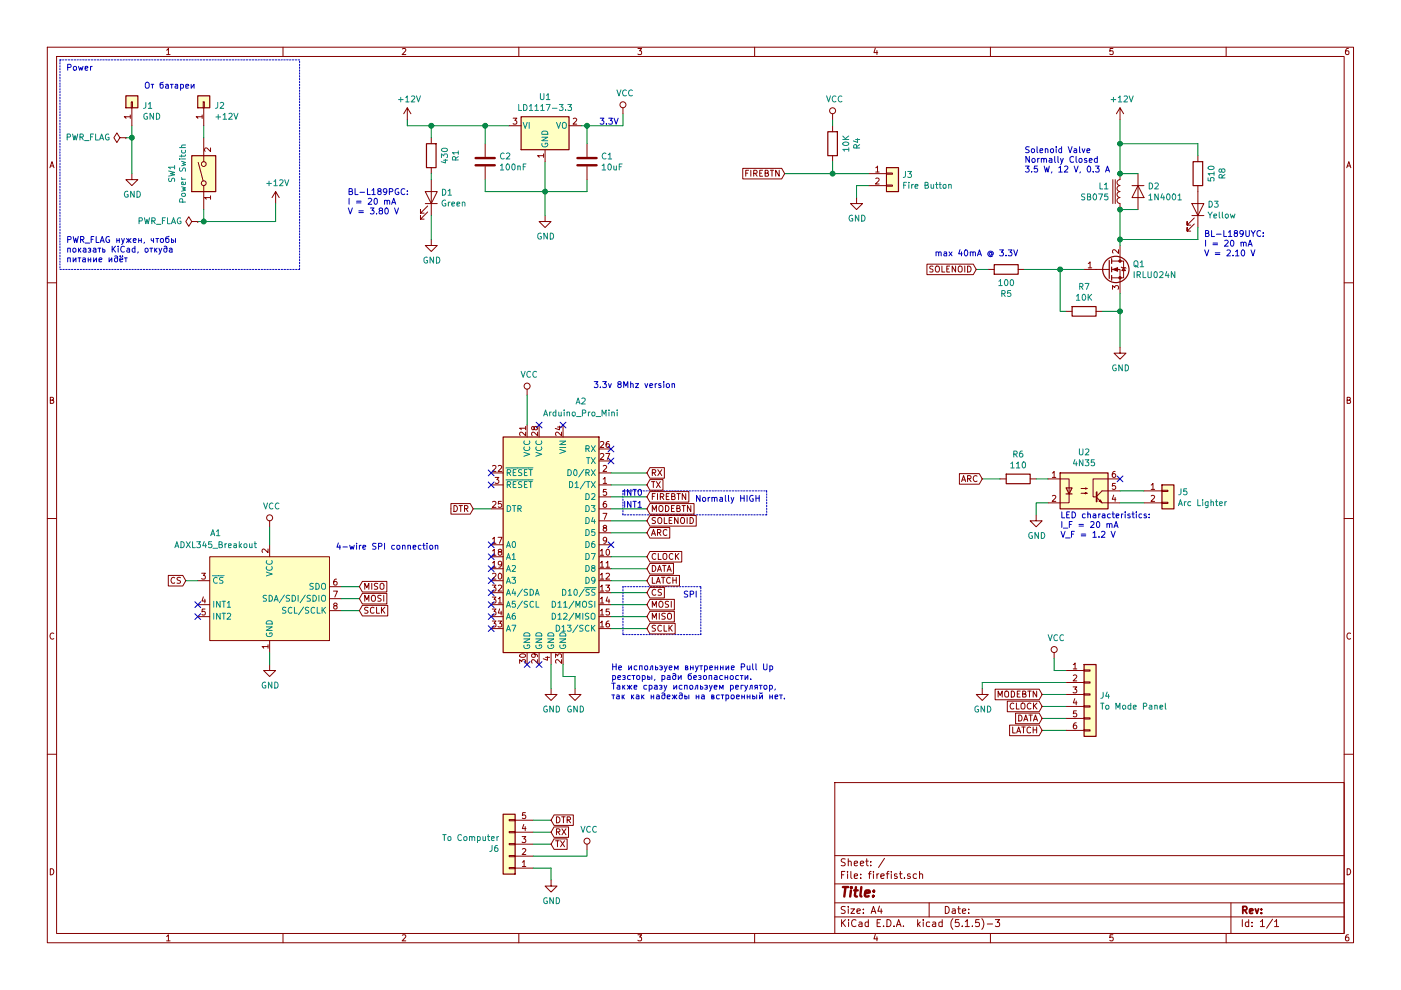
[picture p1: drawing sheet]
EESchema Schematic File Version 4
EELAYER 30 0
EELAYER END
$Descr A4 11693 8268
encoding utf-8
Sheet 1 1
Title ""
Date ""
Rev ""
Comp ""
Comment1 ""
Comment2 ""
Comment3 ""
Comment4 ""
$EndDescr
$Comp
L Transistor_FET:IRLZ44N Q1
U 1 1
P 9250 2250
F 0 "Q1" H 9454 2296 50  0000 L CNN
F 1 "IRLU024N" H 9454 2205 50  0000 L CNN
F 2 "Package_TO_SOT_THT:TO-251-3-1EP_Horizontal_TabDown" H 9500 2175 50  0001 L CIN
F 3 "https://www.infineon.com/dgdl/irlr024npbf.pdf?fileId=5546d462533600a4015356694f7f265d" H 9250 2250 50  0001 L CNN
	1    9250 2250
	1    0    0    -1  
$EndComp
$Comp
L Device:R R5
U 1 1
P 8400 2250
F 0 "R5" V 8193 2250 50  0000 C CNN
F 1 "100" V 8284 2250 50  0000 C CNN
F 2 "Resistor_THT:R_Axial_DIN0207_L6.3mm_D2.5mm_P10.16mm_Horizontal" V 8330 2250 50  0001 C CNN
F 3 "~" H 8400 2250 50  0001 C CNN
	1    8400 2250
	0    1    -1   0   
$EndComp
Text Notes 4950 3250 0    50   ~ 0
3.3v 8Mhz version
$Comp
L Device:R R7
U 1 1
P 9050 2600
F 0 "R7" V 8843 2600 50  0000 C CNN
F 1 "10K" V 8934 2600 50  0000 C CNN
F 2 "Resistor_THT:R_Axial_DIN0207_L6.3mm_D2.5mm_P10.16mm_Horizontal" V 8980 2600 50  0001 C CNN
F 3 "~" H 9050 2600 50  0001 C CNN
	1    9050 2600
	0    1    1    0   
$EndComp
$Comp
L power:GND #PWR09
U 1 1
P 4800 5750
F 0 "#PWR09" H 4800 5500 50  0001 C CNN
F 1 "GND" H 4805 5577 50  0000 C CNN
F 2 "" H 4800 5750 50  0001 C CNN
F 3 "" H 4800 5750 50  0001 C CNN
	1    4800 5750
	1    0    0    -1  
$EndComp
$Comp
L power:GND #PWR017
U 1 1
P 9350 2900
F 0 "#PWR017" H 9350 2650 50  0001 C CNN
F 1 "GND" H 9355 2727 50  0000 C CNN
F 2 "" H 9350 2900 50  0001 C CNN
F 3 "" H 9350 2900 50  0001 C CNN
	1    9350 2900
	1    0    0    -1  
$EndComp
$Comp
L Isolator:4N35 U2
U 1 1
P 9050 4100
F 0 "U2" H 9050 4425 50  0000 C CNN
F 1 "4N35" H 9050 4334 50  0000 C CNN
F 2 "Package_DIP:DIP-6_W7.62mm" H 8850 3900 50  0001 L CIN
F 3 "https://www.vishay.com/docs/81181/4n35.pdf" H 9050 4100 50  0001 L CNN
	1    9050 4100
	1    0    0    -1  
$EndComp
$Comp
L power:GND #PWR013
U 1 1
P 8650 4300
F 0 "#PWR013" H 8650 4050 50  0001 C CNN
F 1 "GND" H 8655 4127 50  0000 C CNN
F 2 "" H 8650 4300 50  0001 C CNN
F 3 "" H 8650 4300 50  0001 C CNN
	1    8650 4300
	1    0    0    -1  
$EndComp
$Comp
L Device:R R6
U 1 1
P 8500 4000
F 0 "R6" V 8293 4000 50  0000 C CNN
F 1 "110" V 8384 4000 50  0000 C CNN
F 2 "Resistor_THT:R_Axial_DIN0207_L6.3mm_D2.5mm_P10.16mm_Horizontal" V 8430 4000 50  0001 C CNN
F 3 "~" H 8500 4000 50  0001 C CNN
	1    8500 4000
	0    1    1    0   
$EndComp
Wire Wire Line
	8850 2250 8850 2600
Wire Wire Line
	8850 2600 8900 2600
Wire Wire Line
	9350 2600 9350 2900
Connection ~ 9350 2600
Wire Wire Line
	8650 4000 8750 4000
Wire Wire Line
	8750 4200 8650 4200
Wire Wire Line
	8650 4200 8650 4300
$Comp
L power:GND #PWR012
U 1 1
P 7150 1650
F 0 "#PWR012" H 7150 1400 50  0001 C CNN
F 1 "GND" H 7155 1477 50  0000 C CNN
F 2 "" H 7150 1650 50  0001 C CNN
F 3 "" H 7150 1650 50  0001 C CNN
	1    7150 1650
	1    0    0    -1  
$EndComp
Wire Wire Line
	6550 1450 6950 1450
Text GLabel 5400 4150 2    50   Input ~ 0
FIREBTN
Wire Wire Line
	5100 4150 5400 4150
Text GLabel 8150 2250 0    50   Input ~ 0
SOLENOID
Text GLabel 5400 4350 2    50   Input ~ 0
SOLENOID
Wire Wire Line
	5100 4750 5400 4750
Text GLabel 8200 4000 0    50   Input ~ 0
ARC
Wire Wire Line
	8200 4000 8350 4000
Wire Wire Line
	9350 4100 9550 4100
Wire Wire Line
	9350 4200 9550 4200
$Comp
L Device:R R1
U 1 1
P 3600 1300
F 0 "R1" V 3393 1300 50  0000 C CNN
F 1 "430" V 3484 1300 50  0000 C CNN
F 2 "Resistor_THT:R_Axial_DIN0207_L6.3mm_D2.5mm_P10.16mm_Horizontal" V 3530 1300 50  0001 C CNN
F 3 "~" H 3600 1300 50  0001 C CNN
	1    3600 1300
	-1   0    0    1   
$EndComp
$Comp
L power:GND #PWR08
U 1 1
P 4550 1800
F 0 "#PWR08" H 4550 1550 50  0001 C CNN
F 1 "GND" H 4555 1627 50  0000 C CNN
F 2 "" H 4550 1800 50  0001 C CNN
F 3 "" H 4550 1800 50  0001 C CNN
	1    4550 1800
	1    0    0    -1  
$EndComp
$Comp
L Device:C C1
U 1 1
P 4900 1350
F 0 "C1" H 5015 1396 50  0000 L CNN
F 1 "10uF" H 5015 1305 50  0000 L CNN
F 2 "Capacitor_THT:C_Disc_D3.0mm_W1.6mm_P2.50mm" H 4938 1200 50  0001 C CNN
F 3 "~" H 4900 1350 50  0001 C CNN
	1    4900 1350
	1    0    0    -1  
$EndComp
Wire Wire Line
	4900 1200 4900 1050
Wire Wire Line
	3600 1450 3600 1500
Wire Wire Line
	3600 1800 3600 2000
Wire Wire Line
	4550 1600 4550 1800
$Comp
L power:GND #PWR06
U 1 1
P 3600 2000
F 0 "#PWR06" H 3600 1750 50  0001 C CNN
F 1 "GND" H 3605 1827 50  0000 C CNN
F 2 "" H 3600 2000 50  0001 C CNN
F 3 "" H 3600 2000 50  0001 C CNN
	1    3600 2000
	1    0    0    -1  
$EndComp
NoConn ~ 4100 3950
NoConn ~ 4100 4050
NoConn ~ 5100 3750
NoConn ~ 5100 3850
NoConn ~ 4500 5550
NoConn ~ 4400 5550
NoConn ~ 9350 4000
NoConn ~ 4700 3550
Wire Wire Line
	9200 2600 9350 2600
Wire Wire Line
	8850 2250 9050 2250
Connection ~ 8850 2250
Wire Wire Line
	8850 2250 8550 2250
Wire Wire Line
	8250 2250 8150 2250
Wire Wire Line
	5100 4850 5400 4850
NoConn ~ 4100 5250
NoConn ~ 4100 5150
NoConn ~ 4100 4850
Wire Wire Line
	7250 1450 6950 1450
Text GLabel 6550 1450 0    50   Input ~ 0
FIREBTN
Text Notes 8850 4500 0    50   ~ 0
LED characteristics:\nI_F = 20 mA\nV_F = 1.2 V
Text Notes 2900 1800 0    50   ~ 0
BL-L189PGC:\nI = 20 mA\nV = 3.80 V
$Comp
L Device:LED D1
U 1 1
P 3600 1650
F 0 "D1" V 3639 1728 50  0000 L CNN
F 1 "Green" V 3548 1728 50  0000 L CNN
F 2 "LED_THT:LED_D1.8mm_W3.3mm_H2.4mm" H 3600 1650 50  0001 C CNN
F 3 "~" H 3600 1650 50  0001 C CNN
	1    3600 1650
	0    1    -1   0   
$EndComp
$Comp
L Device:L_Core_Iron L1
U 1 1
P 9350 1600
F 0 "L1" H 9438 1646 50  0000 L CNN
F 1 "SB075" H 9438 1555 50  0000 L CNN
F 2 "Connector_Wire:SolderWirePad_1x02_P3.81mm_Drill0.8mm" H 9350 1600 50  0001 C CNN
F 3 "~" H 9350 1600 50  0001 C CNN
	1    9350 1600
	-1   0    0    -1  
$EndComp
$Comp
L Diode:1N4001 D2
U 1 1
P 9500 1600
F 0 "D2" V 9454 1679 50  0000 L CNN
F 1 "1N4001" V 9545 1679 50  0000 L CNN
F 2 "Diode_THT:D_DO-41_SOD81_P10.16mm_Horizontal" H 9500 1425 50  0001 C CNN
F 3 "http://www.vishay.com/docs/88503/1n4001.pdf" H 9500 1600 50  0001 C CNN
	1    9500 1600
	0    1    1    0   
$EndComp
Wire Wire Line
	9500 1450 9350 1450
Wire Wire Line
	9500 1750 9350 1750
Connection ~ 9350 1450
Connection ~ 9350 1750
Text GLabel 5400 4450 2    50   Input ~ 0
ARC
Text GLabel 5400 4250 2    50   Input ~ 0
MODEBTN
Text GLabel 5400 4650 2    50   Input ~ 0
CLOCK
Wire Wire Line
	5400 4250 5100 4250
Wire Wire Line
	5400 4350 5100 4350
Wire Wire Line
	5400 4450 5100 4450
$Comp
L Connector_Generic:Conn_01x06 J4
U 1 1
P 9100 5800
F 0 "J4" H 9180 5792 50  0000 L CNN
F 1 "To Mode Panel" H 9180 5701 50  0000 L CNN
F 2 "Connector_JST:JST_EH_S6B-EH_1x06_P2.50mm_Horizontal" H 9100 5800 50  0001 C CNN
F 3 "~" H 9100 5800 50  0001 C CNN
	1    9100 5800
	1    0    0    -1  
$EndComp
$Comp
L power:GND #PWR015
U 1 1
P 8200 5750
F 0 "#PWR015" H 8200 5500 50  0001 C CNN
F 1 "GND" H 8205 5577 50  0000 C CNN
F 2 "" H 8200 5750 50  0001 C CNN
F 3 "" H 8200 5750 50  0001 C CNN
	1    8200 5750
	1    0    0    -1  
$EndComp
Wire Wire Line
	8200 5750 8200 5700
$Comp
L Switch:SW_DIP_x01 SW1
U 1 1
P 1700 1450
F 0 "SW1" H 1700 1717 50  0000 C CNN
F 1 "Power Switch" H 1700 1626 50  0000 C CNN
F 2 "Connector_JST:JST_EH_B2B-EH-A_1x02_P2.50mm_Vertical" H 1700 1450 50  0001 C CNN
F 3 "~" H 1700 1450 50  0001 C CNN
	1    1700 1450
	0    -1   -1   0   
$EndComp
$Comp
L power:VCC #PWR014
U 1 1
P 8800 5500
F 0 "#PWR014" H 8800 5350 50  0001 C CNN
F 1 "VCC" H 8817 5673 50  0000 C CNN
F 2 "" H 8800 5500 50  0001 C CNN
F 3 "" H 8800 5500 50  0001 C CNN
	1    8800 5500
	1    0    0    -1  
$EndComp
Wire Wire Line
	5200 1050 5200 950 
Text Notes 5100 5850 0    50   ~ 0
Не используем внутренние Pull Up \nрезсторы, ради безопасности. \nТакже сразу используем регулятор,\nтак как надежды на встроенный нет.
NoConn ~ 4100 4550
NoConn ~ 4100 4650
NoConn ~ 4100 4750
$Comp
L Connector_Generic:Conn_01x01 J2
U 1 1
P 1700 850
F 0 "J2" V 1664 762 50  0000 R CNN
F 1 "+12V" V 1573 762 50  0000 R CNN
F 2 "Connector_Wire:SolderWirePad_1x01_Drill0.8mm" H 1700 850 50  0001 C CNN
F 3 "~" H 1700 850 50  0001 C CNN
	1    1700 850 
	0    -1   -1   0   
$EndComp
$Comp
L Connector_Generic:Conn_01x01 J1
U 1 1
P 1100 850
F 0 "J1" V 1064 762 50  0000 R CNN
F 1 "GND" V 973 762 50  0000 R CNN
F 2 "Connector_Wire:SolderWirePad_1x01_Drill0.8mm" H 1100 850 50  0001 C CNN
F 3 "~" H 1100 850 50  0001 C CNN
	1    1100 850 
	0    -1   -1   0   
$EndComp
$Comp
L power:GND #PWR01
U 1 1
P 1100 1450
F 0 "#PWR01" H 1100 1200 50  0001 C CNN
F 1 "GND" H 1105 1277 50  0000 C CNN
F 2 "" H 1100 1450 50  0001 C CNN
F 3 "" H 1100 1450 50  0001 C CNN
	1    1100 1450
	1    0    0    -1  
$EndComp
$Comp
L power:+12V #PWR04
U 1 1
P 2300 1700
F 0 "#PWR04" H 2300 1550 50  0001 C CNN
F 1 "+12V" H 2315 1873 50  0000 C CNN
F 2 "" H 2300 1700 50  0001 C CNN
F 3 "" H 2300 1700 50  0001 C CNN
	1    2300 1700
	1    0    0    -1  
$EndComp
Wire Wire Line
	2300 1850 2300 1700
$Comp
L power:+12V #PWR05
U 1 1
P 3400 1000
F 0 "#PWR05" H 3400 850 50  0001 C CNN
F 1 "+12V" H 3415 1173 50  0000 C CNN
F 2 "" H 3400 1000 50  0001 C CNN
F 3 "" H 3400 1000 50  0001 C CNN
	1    3400 1000
	1    0    0    -1  
$EndComp
Wire Wire Line
	3400 1000 3400 1050
Text Notes 550  600  0    50   ~ 0
Power
Wire Notes Line
	500  500  500  2250
Wire Notes Line
	500  2250 2500 2250
Wire Notes Line
	2500 2250 2500 500 
Wire Notes Line
	2500 500  500  500 
Text Notes 1200 750  0    50   ~ 0
От батареи
Wire Wire Line
	1100 1050 1100 1150
$Comp
L power:PWR_FLAG #FLG02
U 1 1
P 1650 1850
F 0 "#FLG02" H 1650 1925 50  0001 C CNN
F 1 "PWR_FLAG" V 1650 1977 50  0000 L CNN
F 2 "" H 1650 1850 50  0001 C CNN
F 3 "~" H 1650 1850 50  0001 C CNN
	1    1650 1850
	0    -1   -1   0   
$EndComp
$Comp
L power:PWR_FLAG #FLG01
U 1 1
P 1050 1150
F 0 "#FLG01" H 1050 1225 50  0001 C CNN
F 1 "PWR_FLAG" V 1050 1277 50  0000 L CNN
F 2 "" H 1050 1150 50  0001 C CNN
F 3 "~" H 1050 1150 50  0001 C CNN
	1    1050 1150
	0    -1   -1   0   
$EndComp
Wire Wire Line
	1050 1150 1100 1150
Connection ~ 1100 1150
Wire Wire Line
	1100 1150 1100 1450
Wire Wire Line
	1700 1850 2300 1850
Wire Wire Line
	1700 1850 1700 1750
Text Notes 550  2200 0    50   ~ 0
PWR_FLAG нужен, чтобы \nпоказать KiCad, откуда \nпитание идёт
Text Notes 5200 4150 0    50   ~ 0
INT0
Text Notes 5200 4250 0    50   ~ 0
INT1
Wire Wire Line
	1700 1050 1700 1150
Wire Wire Line
	1650 1850 1700 1850
Connection ~ 1700 1850
$Comp
L power:VCC #PWR07
U 1 1
P 4400 3300
F 0 "#PWR07" H 4400 3150 50  0001 C CNN
F 1 "VCC" H 4417 3473 50  0000 C CNN
F 2 "" H 4400 3300 50  0001 C CNN
F 3 "" H 4400 3300 50  0001 C CNN
	1    4400 3300
	1    0    0    -1  
$EndComp
Text Notes 5800 4200 0    50   ~ 0
Normally HIGH
Wire Notes Line
	5200 4100 6400 4100
Wire Notes Line
	6400 4100 6400 4300
Wire Notes Line
	6400 4300 5200 4300
Wire Notes Line
	5200 4300 5200 4100
$Comp
L Connector_Generic:Conn_01x02 J5
U 1 1
P 9750 4100
F 0 "J5" H 9830 4092 50  0000 L CNN
F 1 "Arc Lighter" H 9830 4001 50  0000 L CNN
F 2 "Connector_JST:JST_XH_B2B-XH-A_1x02_P2.50mm_Vertical" H 9750 4100 50  0001 C CNN
F 3 "~" H 9750 4100 50  0001 C CNN
	1    9750 4100
	1    0    0    -1  
$EndComp
Text GLabel 8700 5800 0    50   Input ~ 0
MODEBTN
Text GLabel 8700 6100 0    50   Input ~ 0
LATCH
Text GLabel 8700 5900 0    50   Input ~ 0
CLOCK
Text GLabel 8700 6000 0    50   Input ~ 0
DATA
Wire Wire Line
	8700 6100 8900 6100
Wire Wire Line
	8700 6000 8900 6000
Wire Wire Line
	8700 5900 8900 5900
Text GLabel 5400 4750 2    50   Input ~ 0
DATA
Text GLabel 5400 4850 2    50   Input ~ 0
LATCH
Wire Wire Line
	7150 1650 7150 1550
Connection ~ 6950 1450
Wire Wire Line
	6950 1350 6950 1450
Wire Wire Line
	6950 1050 6950 1000
$Comp
L power:VCC #PWR011
U 1 1
P 6950 1000
F 0 "#PWR011" H 6950 850 50  0001 C CNN
F 1 "VCC" H 6967 1173 50  0000 C CNN
F 2 "" H 6950 1000 50  0001 C CNN
F 3 "" H 6950 1000 50  0001 C CNN
	1    6950 1000
	1    0    0    -1  
$EndComp
$Comp
L Device:R R4
U 1 1
P 6950 1200
F 0 "R4" V 6743 1200 50  0000 C CNN
F 1 "10K" V 6834 1200 50  0000 C CNN
F 2 "Resistor_THT:R_Axial_DIN0207_L6.3mm_D2.5mm_P10.16mm_Horizontal" V 6880 1200 50  0001 C CNN
F 3 "~" H 6950 1200 50  0001 C CNN
	1    6950 1200
	-1   0    0    1   
$EndComp
$Comp
L power:GND #PWR03
U 1 1
P 2250 5550
F 0 "#PWR03" H 2250 5300 50  0001 C CNN
F 1 "GND" H 2255 5377 50  0000 C CNN
F 2 "" H 2250 5550 50  0001 C CNN
F 3 "" H 2250 5550 50  0001 C CNN
	1    2250 5550
	1    0    0    -1  
$EndComp
$Comp
L power:VCC #PWR02
U 1 1
P 2250 4400
F 0 "#PWR02" H 2250 4250 50  0001 C CNN
F 1 "VCC" H 2267 4573 50  0000 C CNN
F 2 "" H 2250 4400 50  0001 C CNN
F 3 "" H 2250 4400 50  0001 C CNN
	1    2250 4400
	1    0    0    -1  
$EndComp
NoConn ~ 1650 5050
NoConn ~ 1650 5150
Wire Wire Line
	5400 5050 5100 5050
Wire Wire Line
	2850 5100 3000 5100
Wire Wire Line
	2850 5000 3000 5000
NoConn ~ 4100 4950
NoConn ~ 4100 5050
$Comp
L firefist:Arduino_Pro_Mini A2
U 1 1
P 4600 4550
F 0 "A2" H 4350 5750 50  0000 C CNN
F 1 "Arduino_Pro_Mini" H 4350 5650 50  0000 C CNN
F 2 "firefist:Arduino_Pro_Mini" H 4900 3575 50  0001 L CNN
F 3 "https://www.arduino.cc/en/uploads/Main/Arduino-Pro-Mini-schematic.pdf" H 4400 5600 50  0001 C CNN
	1    4600 4550
	-1   0    0    -1  
$EndComp
Text Notes 5000 1050 0    50   ~ 0
3.3V
Text GLabel 5400 5250 2    50   Input ~ 0
SCLK
Text GLabel 5400 5050 2    50   Input ~ 0
MOSI
Text GLabel 1550 4850 0    50   Input ~ 0
CS
Wire Wire Line
	1550 4850 1650 4850
Text GLabel 3000 5100 2    50   Input ~ 0
SCLK
Text Notes 2800 4600 0    50   ~ 0
4-wire SPI connection
Text GLabel 5400 4950 2    50   Input ~ 0
CS
Wire Wire Line
	5400 4950 5100 4950
Wire Wire Line
	5400 5250 5100 5250
Text GLabel 3000 5000 2    50   Input ~ 0
MOSI
Wire Notes Line
	5200 4900 5200 5300
Wire Notes Line
	5200 5300 5850 5300
Wire Notes Line
	5850 5300 5850 4900
Wire Notes Line
	5850 4900 5200 4900
Text Notes 5700 5000 0    50   ~ 0
SPI
$Comp
L power:VCC #PWR010
U 1 1
P 5200 950
F 0 "#PWR010" H 5200 800 50  0001 C CNN
F 1 "VCC" H 5217 1123 50  0000 C CNN
F 2 "" H 5200 950 50  0001 C CNN
F 3 "" H 5200 950 50  0001 C CNN
	1    5200 950 
	1    0    0    -1  
$EndComp
Wire Wire Line
	2850 4900 3000 4900
Wire Wire Line
	2250 4400 2250 4550
Wire Wire Line
	2250 5450 2250 5550
Text GLabel 3000 4900 2    50   Input ~ 0
MISO
Text GLabel 5400 5150 2    50   Input ~ 0
MISO
Wire Wire Line
	5100 5150 5400 5150
$Comp
L firefist:ADXL345_Breakout A1
U 1 1
P 2250 5000
F 0 "A1" H 2700 5550 50  0000 C CNN
F 1 "ADXL345_Breakout" H 2700 5450 50  0000 C CNN
F 2 "firefist:ADXL345_Breakout" H 2250 5000 50  0001 L CNN
F 3 "" H 2250 5000 50  0001 C CNN
	1    2250 5000
	-1   0    0    -1  
$EndComp
Wire Wire Line
	8800 5500 8800 5600
Wire Wire Line
	8700 5800 8900 5800
Wire Wire Line
	8800 5600 8900 5600
$Comp
L Connector_Generic:Conn_01x02 J3
U 1 1
P 7450 1450
F 0 "J3" H 7530 1442 50  0000 L CNN
F 1 "Fire Button" H 7530 1351 50  0000 L CNN
F 2 "Connector_JST:JST_XH_B2B-XH-A_1x02_P2.50mm_Vertical" H 7450 1450 50  0001 C CNN
F 3 "~" H 7450 1450 50  0001 C CNN
	1    7450 1450
	1    0    0    -1  
$EndComp
Wire Wire Line
	7150 1550 7250 1550
$Comp
L Connector_Generic:Conn_01x05 J6
U 1 1
P 4250 7050
F 0 "J6" H 4330 7092 50  0000 L CNN
F 1 "To Computer" H 4330 7001 50  0000 L CNN
F 2 "Connector_PinHeader_2.54mm:PinHeader_1x05_P2.54mm_Horizontal" H 4250 7050 50  0001 C CNN
F 3 "~" H 4250 7050 50  0001 C CNN
	1    4250 7050
	-1   0    0    1   
$EndComp
$Comp
L power:VCC #PWR0101
U 1 1
P 4900 7100
F 0 "#PWR0101" H 4900 6950 50  0001 C CNN
F 1 "VCC" H 4917 7273 50  0000 C CNN
F 2 "" H 4900 7100 50  0001 C CNN
F 3 "" H 4900 7100 50  0001 C CNN
	1    4900 7100
	1    0    0    -1  
$EndComp
$Comp
L power:GND #PWR0102
U 1 1
P 4600 7350
F 0 "#PWR0102" H 4600 7100 50  0001 C CNN
F 1 "GND" H 4605 7177 50  0000 C CNN
F 2 "" H 4600 7350 50  0001 C CNN
F 3 "" H 4600 7350 50  0001 C CNN
	1    4600 7350
	1    0    0    -1  
$EndComp
Text GLabel 4600 6850 2    50   Input ~ 0
DTR
Wire Wire Line
	4450 7250 4600 7250
Wire Wire Line
	4600 7250 4600 7350
Wire Wire Line
	4450 6850 4600 6850
Wire Wire Line
	4450 6950 4600 6950
Wire Wire Line
	4450 7050 4600 7050
Wire Wire Line
	4450 7150 4900 7150
Wire Wire Line
	4900 7150 4900 7100
Text GLabel 3950 4250 0    50   Input ~ 0
DTR
Wire Wire Line
	3950 4250 4100 4250
Text GLabel 5400 4050 2    50   Input ~ 0
TX
Wire Wire Line
	5100 4050 5400 4050
Text GLabel 5400 3950 2    50   Input ~ 0
RX
Wire Wire Line
	5100 3950 5400 3950
Wire Wire Line
	4600 5550 4600 5750
$Comp
L Regulator_Linear:LM1117-3.3 U1
U 1 1
P 4550 1050
F 0 "U1" H 4550 1292 50  0000 C CNN
F 1 "LD1117-3.3" H 4550 1201 50  0000 C CNN
F 2 "Package_TO_SOT_THT:TO-220-3_Horizontal_TabDown" H 4550 1050 50  0001 C CNN
F 3 "http://www.ti.com/lit/ds/symlink/lm1117.pdf" H 4550 1050 50  0001 C CNN
	1    4550 1050
	1    0    0    -1  
$EndComp
Wire Wire Line
	4550 1350 4550 1600
Connection ~ 4550 1600
Wire Wire Line
	4850 1050 4900 1050
Wire Wire Line
	4050 1600 4550 1600
Connection ~ 4050 1050
Wire Wire Line
	4050 1050 4250 1050
Wire Wire Line
	4050 1600 4050 1500
Wire Wire Line
	4050 1200 4050 1050
$Comp
L Device:C C2
U 1 1
P 4050 1350
F 0 "C2" H 4165 1396 50  0000 L CNN
F 1 "100nF" H 4165 1305 50  0000 L CNN
F 2 "Capacitor_THT:C_Disc_D3.0mm_W1.6mm_P2.50mm" H 4088 1200 50  0001 C CNN
F 3 "~" H 4050 1350 50  0001 C CNN
	1    4050 1350
	1    0    0    -1  
$EndComp
Wire Wire Line
	3400 1050 3600 1050
Wire Wire Line
	3600 1150 3600 1050
Connection ~ 3600 1050
Wire Wire Line
	3600 1050 4050 1050
Connection ~ 4900 1050
Wire Wire Line
	4900 1050 5200 1050
Wire Wire Line
	4550 1600 4900 1600
Wire Wire Line
	4900 1600 4900 1500
Text Notes 7800 2150 0    50   ~ 0
max 40mA @ 3.3V
Wire Wire Line
	5100 4650 5400 4650
NoConn ~ 5100 4550
Text GLabel 4600 7050 2    50   Input ~ 0
TX
Text GLabel 4600 6950 2    50   Input ~ 0
RX
Text Notes 8550 1450 0    50   ~ 0
Solenoid Valve\nNormally Closed\n3.5 W, 12 V, 0.3 A
$Comp
L power:+12V #PWR016
U 1 1
P 9350 1000
F 0 "#PWR016" H 9350 850 50  0001 C CNN
F 1 "+12V" H 9365 1173 50  0000 C CNN
F 2 "" H 9350 1000 50  0001 C CNN
F 3 "" H 9350 1000 50  0001 C CNN
	1    9350 1000
	1    0    0    -1  
$EndComp
Wire Wire Line
	9350 2450 9350 2600
Connection ~ 9350 1200
Wire Wire Line
	9350 1200 9350 1450
Wire Wire Line
	9350 1000 9350 1200
Connection ~ 9350 2000
Wire Wire Line
	9350 2000 9350 2050
Wire Wire Line
	9350 1750 9350 2000
$Comp
L Device:LED D3
U 1 1
P 10000 1750
F 0 "D3" V 10039 1828 50  0000 L CNN
F 1 "Yellow" V 9948 1828 50  0000 L CNN
F 2 "LED_THT:LED_D1.8mm_W3.3mm_H2.4mm" H 10000 1750 50  0001 C CNN
F 3 "~" H 10000 1750 50  0001 C CNN
	1    10000 1750
	0    1    -1   0   
$EndComp
$Comp
L Device:R R8
U 1 1
P 10000 1450
F 0 "R8" V 9793 1450 50  0000 C CNN
F 1 "510" V 9884 1450 50  0000 C CNN
F 2 "Resistor_THT:R_Axial_DIN0207_L6.3mm_D2.5mm_P10.16mm_Horizontal" V 9930 1450 50  0001 C CNN
F 3 "~" H 10000 1450 50  0001 C CNN
	1    10000 1450
	-1   0    0    1   
$EndComp
Text Notes 10050 2150 0    50   ~ 0
BL-L189UYC:\nI = 20 mA\nV = 2.10 V
Wire Wire Line
	10000 1300 10000 1200
Wire Wire Line
	10000 1200 9350 1200
Wire Wire Line
	10000 2000 9350 2000
Wire Wire Line
	10000 1900 10000 2000
Wire Wire Line
	4400 3300 4400 3550
NoConn ~ 4500 3550
Wire Wire Line
	8200 5700 8900 5700
Wire Wire Line
	4700 5550 4700 5650
$Comp
L power:GND #PWR?
U 1 1
P 4600 5750
F 0 "#PWR?" H 4600 5500 50  0001 C CNN
F 1 "GND" H 4605 5577 50  0000 C CNN
F 2 "" H 4600 5750 50  0001 C CNN
F 3 "" H 4600 5750 50  0001 C CNN
	1    4600 5750
	1    0    0    -1  
$EndComp
Wire Wire Line
	4700 5650 4800 5650
Wire Wire Line
	4800 5650 4800 5750
$EndSCHEMATC
